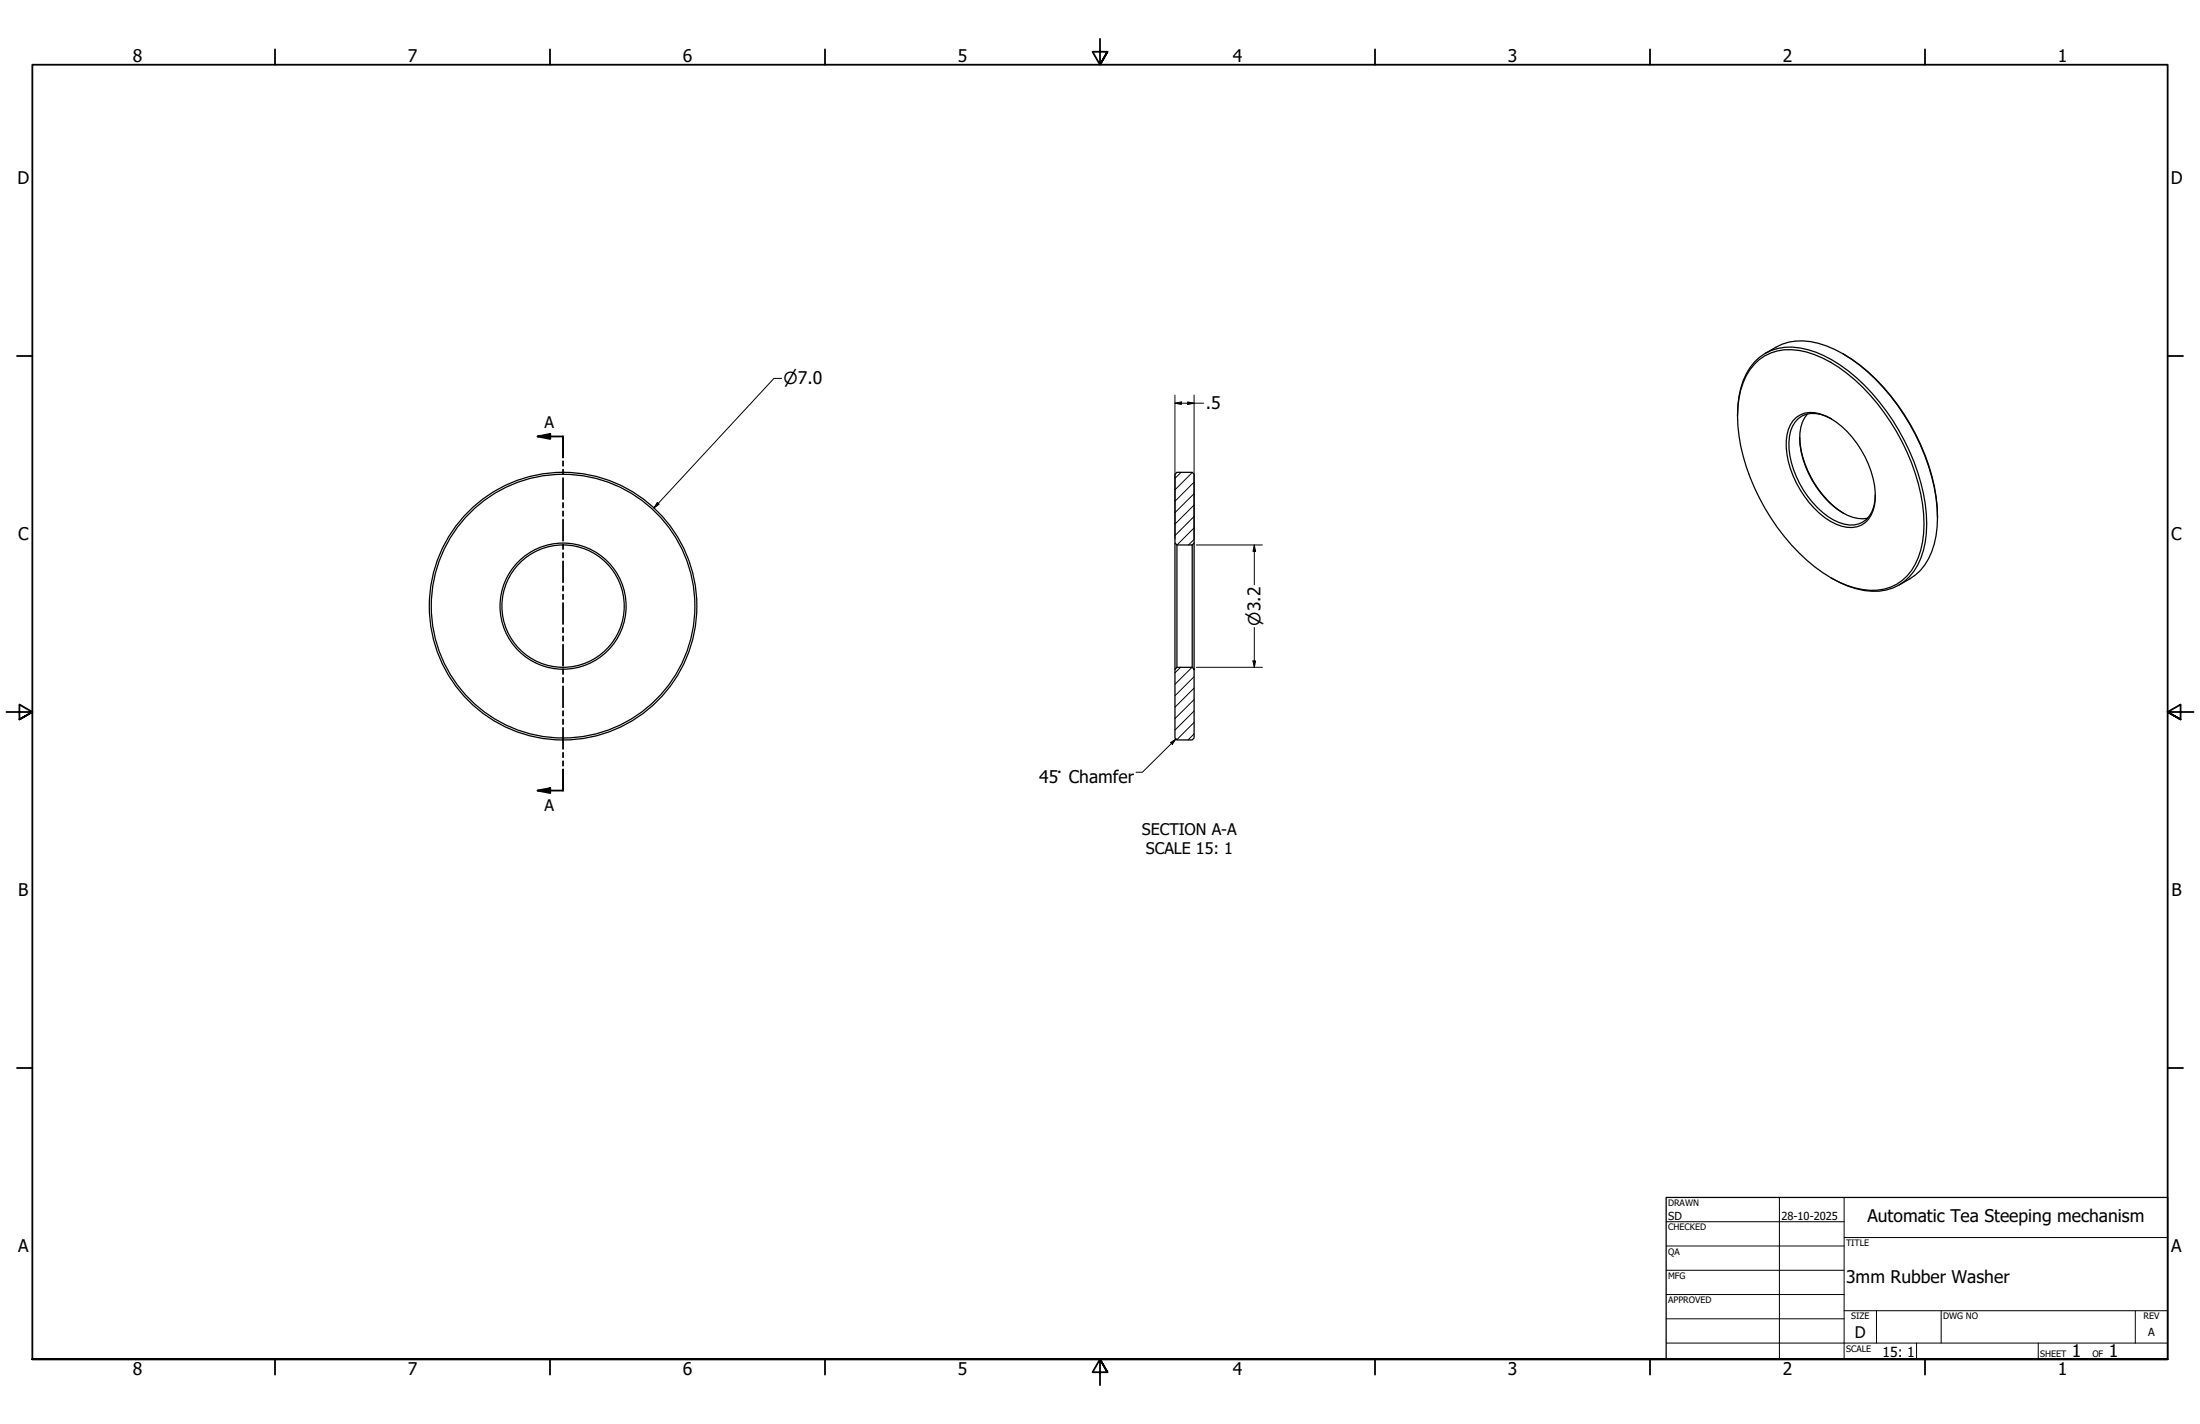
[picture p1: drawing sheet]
<svg xmlns="http://www.w3.org/2000/svg" width="864mm" height="559mm" viewBox="0 0 864 559" stroke-linecap="round" stroke-linejoin="round" font-family="sans-serif">
<!-- layer: Hatch (ANSI) -->
<g fill="none" stroke="#000" stroke-width=".39">
<path d="M463.6 185.3l-2.4 2.4M468 185.4l-6.8 6.8M468.7 198.2l-7.5 7.5M468.7 193.7l-7.5 7.5M468.7 189.2l-7.5 7.5M468.7 211.7l-2.2 2.2M468.7 207.2l-6.7 6.7M468.7 202.7l-7.5 7.5M463.4 261.9l-2.2 2.2M467.9 261.9l-6.7 6.6M468.7 279l-7.5 7.5M468.7 274.5l-7.5 7.5"/>
<path d="M468.7 270l-7.5 7.5M468.7 265.5l-7.5 7.5M468.7 288l-2.3 2.4M468.7 283.5l-6.8 6.8"/>
</g>
<!-- layer: Visible (ANSI) -->
<g fill="none" stroke="#000" stroke-width=".49">
<path d="M692.9 138.7a23.5 23.5 0 0 1 14.8-4.9 42.8 42.8 0 0 1 25.3 12 84.5 84.5 0 0 1 27.4 53.5 32.4 32.4 0 0 1-6.5 24.5l-4.2 3.4-4.3 2.4M723.4 138.8a78.5 78.5 0 0 1 32.2 39.7 66.6 66.6 0 0 1 5 24.6M688.7 142.9a19.8 19.8 0 0 1 20.5-4.8 54.2 54.2 0 0 1 24.9 17 83.3 83.3 0 0 1 21 46.7 31.9 31.9 0 0 1-6.5 24.2 19.7 19.7 0 0 1-20.5 4.7 54.5 54.5 0 0 1-24.9-16.9 83.3 83.3 0 0 1-21-46.7 34.9 34.9 0 0 1 4.8-22.1zM682.1 163.3a31 31 0 0 1 6.7-21.3 20.1 20.1 0 0 1 20.8-4.8 55 55 0 0 1 25.3 17.1 84.5 84.5 0 0 1 21.3 47.5 35.4 35.4 0 0 1-4.9 22.3 18.9 18.9 0 0 1-19.4 7.6 37.1 37.1 0 0 1-13.3-5M703.9 165.1a9.9 9.9 0 0 1 12.6-2 37.7 37.7 0 0 1 19.6 30.2 13.1 13.1 0 0 1-5.5 12.8 12.8 12.8 0 0 1-12-1.5 38.4 38.4 0 0 1-17.4-31.5 13.9 13.9 0 0 1 2.7-8zM706.5 171.6a38.8 38.8 0 0 0 17.2 29.8M709.5 162.5a15.5 15.5 0 0 0-2.9 12.5 37.3 37.3 0 0 0 18.5 27.2 13.1 13.1 0 0 0 8 1.2M718.9 164.4a11.3 11.3 0 0 0-13-.1 13.9 13.9 0 0 0-3.6 11.8 37.5 37.5 0 0 0 17.5 28 11 11 0 0 0 12.9-.3 12.7 12.7 0 0 0 3.4-9.6M461.2 186.1l.8-.8h6l.7 .8v27l-.7 .8h-6l-.8-.8zM461.2 213.1v49.5M462 213.9v48M468 213.9v48"/>
<path d="M468.7 213.1v49.5M461.2 262.6l.8-.7h6l.7 .7v27l-.7 .8h-6l-.8-.8z"/>
<circle cx="221" cy="237.9" r="51.7"/>
<circle cx="221" cy="237.9" r="52.5"/>
<circle cx="221" cy="237.9" r="24"/>
<circle cx="221" cy="237.9" r="24.8"/>
</g>
<!-- layer: Section Line (ANSI) -->
<g fill="none" stroke="#000" stroke-width=".71">
<path d="M211 171.3l5-1v2zM211 171.3h10v8.2M221 181v1.8M221 184.3v1.8M221 187.6v8.3M221 197.3v1.8M221 200.7v1.8M221 203.9v8.3M221 213.7v1.8M221 217v1.8M221 220.3v8.2M221 230v1.8"/>
<path d="M221 233.3v1.8M221 236.6v8.3M221 246.4v1.8M221 249.7v1.8M221 253v8.2M221 262.7v1.8M221 266v1.8M221 269.3v8.3M221 279v1.8M221 282.4v1.8M221 285.6v8.3M221 295.4v1.8"/>
<path d="M221 298.7v1.8M211 310.2l5-1v2zM221 302v8.2h-10"/>
</g>
<g fill="#000">
<path d="M211 171.3l5-1v2z" fill-rule="evenodd"/>
<path d="M211 310.2l5-1v2z" fill-rule="evenodd"/>
</g>
<!-- layer: Border (ANSI) -->
<g fill="none" stroke="#000" stroke-width=".71">
<path d="M107.9 19.4v6M215.9 19.4v6M323.8 19.4v6M431.8 15.2v10.2l-2.9-5.1h5.8l-2.9 5.1 2.9-5.1M539.8 19.4v6M647.7 19.4v6M755.6 19.4v6M6.7 139.7h6M850.9 139.7h6M2.5 279.4h10.2l-5.1-2.9v5.8l5.1-2.9-5.1 2.9M861.1 279.4h-10.2l5.1-2.9v5.8l-5.1-2.9 5.1 2.9M6.7 419.1h6"/>
<path d="M850.9 419.1h6M12.7 533.4v-508h838.2v508h-838.2h838.2M107.9 533.4v6M215.9 533.4v6M323.8 533.4v6M434.7 538.5l-2.9-5.1 2.9 5.1h-5.8l2.9-5.1v10.2M539.8 533.4v6M647.7 533.4v6M755.6 533.4v6"/>
</g>
<!-- layer: Title (ANSI) -->
<g fill="none" stroke="#000" stroke-width=".39">
<path d="M654 479.4h69.9M698.5 469.9v63.5M723.9 469.9v63.5M654 488.9h69.9M654 498.5h69.9M723.9 485.6h127M654 508h69.9M654 517.5h69.9M723.9 514.3h127M736.6 514.3v12.7M762 514.3v12.7M838.2 514.3v12.7"/>
<path d="M654 527h196.9M752.3 527v6.4M800.1 527v6.4"/>
</g>
<path d="M654 469.9h196.9v63.5h-196.9z" fill="none" stroke="#000" stroke-width=".49"/>
<!-- layer: Dimension (ANSI) -->
<g fill="none" stroke="#000" stroke-width=".39">
<path d="M306.8 148.5h-3l-47.1 50.9M461.2 158.2l2.5-.5v1zM461.2 158.2h11.3M461.2 155v56.5M466.2 157.7l2.5 .5-2.5 .5zM468.7 155v56.5M258 197.2l.8 .6-2.1 1.6zM469.6 213.9h25.9M492.4 213.9l.5 2.5h-1.1zM492.4 213.9v15.5M491.8 259.4h1.1l-.5 2.5zM492.4 246.2v15.7"/>
<path d="M469.6 261.9h25.9"/>
</g>
<g fill="#000">
<path d="M461.2 158.2l2.5-.5v1z" fill-rule="evenodd"/>
<path d="M466.2 157.7l2.5 .5-2.5 .5z" fill-rule="evenodd"/>
<path d="M258 197.2l.8 .6-2.1 1.6z" fill-rule="evenodd"/>
<path d="M492.4 213.9l.5 2.5h-1.1z" fill-rule="evenodd"/>
<path d="M491.8 259.4h1.1l-.5 2.5z" fill-rule="evenodd"/>
</g>
<!-- layer: Symbol (ANSI) -->
<path d="M459.5 291.4l2.1-1.4-1.4 2.1zM461.6 290l-13.1 13h-2.6" fill="none" stroke="#000" stroke-width=".39"/>
<path d="M459.5 291.4l2.1-1.4-1.4 2.1z" fill-rule="evenodd" fill="#000"/>
<g font-size="6.8">
<text x="52.1" y="24.4">8</text>
<text x="160.1" y="24.4">7</text>
<text x="268" y="24.4">6</text>
<text x="376" y="24.4">5</text>
<text x="483.9" y="24.4">4</text>
<text x="591.9" y="24.4">3</text>
<text x="699.8" y="24.4">2</text>
<text x="807.8" y="24.4">1</text>
<text x="6.8" y="72.4">D</text>
<text x="852.1" y="72.4">D</text>
<text x="473.3" y="160.7">.5</text>
<text x="7.1" y="212.1">C</text>
<text x="852.3" y="212.1">C</text>
<text x="408" y="307.4">45° Chamfer</text>
<text x="7.2" y="351.8">B</text>
<text x="852.4" y="351.8">B</text>
<text x="733" y="479.7">Automatic Tea Steeping mechanism</text>
<text x="7.1" y="491.5">A</text>
<text x="852.3" y="491.5">A</text>
<text x="724.7" y="503.6">3mm Rubber Washer</text>
<text x="813.3" y="532.6">1</text>
<text x="827.8" y="532.6">1</text>
<text x="52.1" y="539.4">8</text>
<text x="160.1" y="539.4">7</text>
<text x="268" y="539.4">6</text>
<text x="376" y="539.4">5</text>
<text x="483.9" y="539.4">4</text>
<text x="591.9" y="539.4">3</text>
<text x="699.8" y="539.4">2</text>
<text x="807.8" y="539.4">1</text>
</g>
<g font-size="6.5">
<text x="307.6" y="150.9">⌀7.0</text>
<text x="494.8" y="245.5" transform="rotate(-90 494.8 245.5)">⌀3.2</text>
</g>
<g font-size="6.3">
<text x="213.7" y="167.8">A</text>
<text x="213.7" y="318.3">A</text>
<text x="448.2" y="327.6">SECTION A-A</text>
<text x="449.8" y="335.1">SCALE 15: 1</text>
<text x="728.1" y="524.9">D</text>
</g>
<text font-size="5.5" x="738.9" y="532.6">15: 1</text>
<g font-size="4.3">
<text x="654.8" y="478.6">SD</text>
<text x="699.3" y="478.6">28-10-2025</text>
<text x="843.2" y="524.2">A</text>
</g>
<g font-size="3.5">
<text x="654.8" y="473.2">DRAWN</text>
<text x="654.8" y="482.8">CHECKED</text>
<text x="724.7" y="488.9">TITLE</text>
<text x="654.8" y="492.3">QA</text>
<text x="654.8" y="501.8">MFG</text>
<text x="654.8" y="511.4">APPROVED</text>
<text x="726.7" y="517.7">SIZE</text>
<text x="762.8" y="517.7">DWG NO</text>
<text x="841.4" y="517.7">REV</text>
<text x="724.7" y="530.4">SCALE</text>
<text x="800.9" y="532.6">SHEET</text>
<text x="821.3" y="532.6">OF</text>
</g>
</svg>
